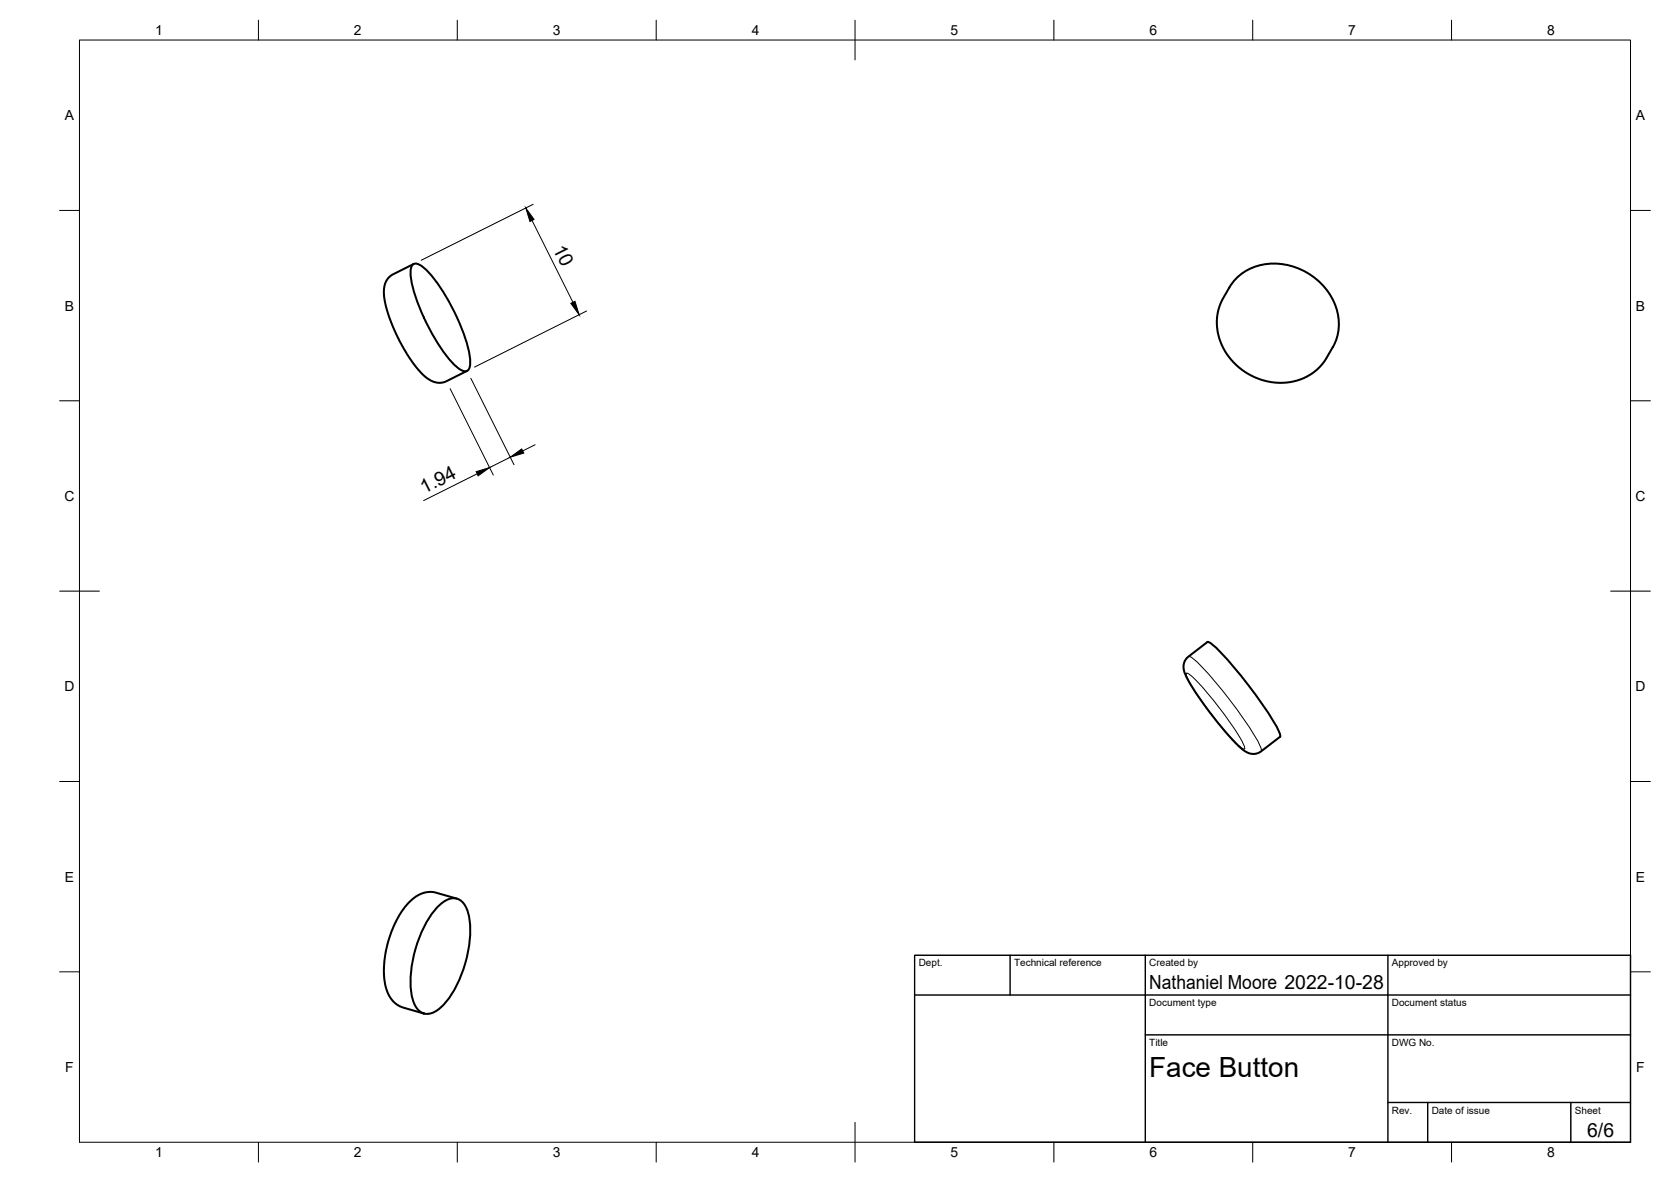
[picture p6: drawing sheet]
<svg xmlns="http://www.w3.org/2000/svg" width="420mm" height="297mm" viewBox="0 0 420 297" stroke-linecap="round" stroke-linejoin="round" font-family="sans-serif">
<!-- layer: Visible -->
<path d="M103.7 66.7a1.45 1.45 0 0 1 2-.1 27.1 27.1 0 0 1 7.5 9.8 38.3 38.3 0 0 1 5 14.5 1.99 1.99 0 0 1-1.2 2.4 7.8 7.8 0 0 1-4.4-3.4 49.4 49.4 0 0 1-9.3-20.2 4.5 4.5 0 0 1 .4-3zM104 66.3l-5.8 3-1.1 1.4-.5 1.3-.1 2 .6 3.1 .8 2.6 2.1 5.1 2.4 4.3 1.9 2.8 2.1 2.4 2.1 1.4 1.6 .5 1.6-.2 5.7-2.8M335.1 87.3l-2 3.4-1.7 2-1.9 1.4-2.6 1.3-2.6 .6-3.1 .2-3.2-.5-2.7-1-2.2-1.2-2.2-1.7-2.1-2.4-1.6-2.8-1-3-.2-3.1 .5-3 .9-2.3a14.5 14.5 0 0 1 8-8.1 16.4 16.4 0 0 1 21.2 13.5 11.7 11.7 0 0 1-1.5 6.7M298.4 165.4l5.2-4.1a2.68 2.68 0 0 1 1.9 1.2 102.3 102.3 0 0 1 16.1 21.4l.3 1-.1 .3-5.1 3.9-1.2 .3h-1l-1.9-.9-2.5-2.4-3.7-4.2-3.8-5-3.1-4.6-1.3-2.4-.6-1.6v-1.4zM110.1 227.9a5.2 5.2 0 0 1 4.8-2.1 5.2 5.2 0 0 1 3 4.3 29.4 29.4 0 0 1-6.5 22.5 5.2 5.2 0 0 1-4.8 2.1 5.2 5.2 0 0 1-3-4.3 29.4 29.4 0 0 1 6.5-22.5zM114.9 225.8l-6.1-1.6-1.8 .1-2.1 .8-2.3 1.9-1.8 2.3-1.8 3.5-1.4 3.7-.7 3.5-.4 4.3 .3 3.1 .9 2.5 1.2 1.8 1.2 1 1.1 .5 5.4 1.5" fill="none" stroke="#000" stroke-width=".51"/>
<!-- layer: Visible Narrow -->
<path d="M298.3 169.2a2.61 2.61 0 0 1 1.9 1.2 80.3 80.3 0 0 1 12.7 17.1v.7a2.61 2.61 0 0 1-1.8-1.2 80.3 80.3 0 0 1-12.7-17.1zM298.8 165a2.68 2.68 0 0 1 1.9 1.1 102.3 102.3 0 0 1 16.2 21.4l.3 1.1-.1 .2" fill="none" stroke="#000" stroke-width=".25"/>
<!-- layer: BORDER -->
<g fill="none" stroke="#000" stroke-width=".25">
<path d="M20 10.1h390v276.9h-390zM65 5.1v5M115 5.1v5M165 5.1v5M215 5.1v10M265 5.1v5M315 5.1v5M365 5.1v5M15 52.9h5M410 52.9h5M15 100.7h5M410 100.7h5"/>
<path d="M15 148.6h10M405 148.6h10M15 196.4h5M410 196.4h5M15 244.2h5M410 244.2h5M65 287v5M115 287v5M165 287v5M215 282.1v9.9M265 287v5M315 287v5"/>
<path d="M365 287v5"/>
</g>
<!-- layer: TITLEBLOCK -->
<path d="M230 240.1h180v46.9h-180zM230 250h180M254 240.1v9.9M288 240.1v46.9M349 240.1v46.9M288 260.1h122M349 277.1h61M359 277.1v9.9M395 277.1v9.9" fill="none" stroke="#000" stroke-width=".36"/>
<!-- layer: FD_Dimensions -->
<path d="M133.8 55.4l10.3 20.6M134.1 51.3l-28.2 14.1M147.5 78.2l-28.2 14.1M113.2 97.7l10.8 21.7M118.4 95.1l10.8 21.7M120 119.1l-13.5 6.7M128.3 114.9l-5.2 2.6M134.6 111.8l-3.2 1.5" fill="none" stroke="#000" stroke-width=".25"/>
<path d="M132.2 52.3l2.1 2.8-1.1 .6zM143.5 76.2l1.1-.5 1 3.4zM119.7 118.5l3.4-1-2.9 2.1zM128.3 114.9l2.9-2.1 .5 1.1z" fill="#000" stroke="#000" stroke-width=".25"/>
<text font-size="7" x="289" y="270.6">Face Button</text>
<g font-size="4.9">
<text x="138.9" y="62.5" transform="rotate(63 138.9 62.5)">10</text>
<text x="106.6" y="124.1" transform="rotate(-27 106.6 124.1)">1.94</text>
<text x="289" y="248.5">Nathaniel Moore 2022-10-28</text>
<text x="399.1" y="285.7">6/6</text>
</g>
<g font-size="3.5">
<text x="39" y="8.8">1</text>
<text x="89" y="8.8">2</text>
<text x="139" y="8.8">3</text>
<text x="189" y="8.8">4</text>
<text x="239" y="8.8">5</text>
<text x="289" y="8.8">6</text>
<text x="339" y="8.8">7</text>
<text x="389" y="8.8">8</text>
<text x="16.3" y="30.2">A</text>
<text x="411.3" y="30.2">A</text>
<text x="16.3" y="78">B</text>
<text x="411.3" y="78">B</text>
<text x="16.2" y="125.9">C</text>
<text x="411.2" y="125.9">C</text>
<text x="16.2" y="173.7">D</text>
<text x="411.2" y="173.7">D</text>
<text x="16.3" y="221.6">E</text>
<text x="411.3" y="221.6">E</text>
<text x="16.4" y="269.4">F</text>
<text x="411.4" y="269.4">F</text>
<text x="39" y="290.8">1</text>
<text x="89" y="290.8">2</text>
<text x="139" y="290.8">3</text>
<text x="189" y="290.8">4</text>
<text x="239" y="290.8">5</text>
<text x="289" y="290.8">6</text>
<text x="339" y="290.8">7</text>
<text x="389" y="290.8">8</text>
</g>
<g font-size="2.5">
<text x="231" y="242.9">Dept.</text>
<text x="255" y="242.9">Technical reference</text>
<text x="289" y="242.9">Created by</text>
<text x="350" y="242.9">Approved by</text>
<text x="289" y="252.8">Document type</text>
<text x="350" y="252.8">Document status</text>
<text x="289" y="262.9">Title</text>
<text x="350" y="262.9">DWG No.</text>
<text x="350" y="279.9">Rev.</text>
<text x="360" y="279.9">Date of issue</text>
<text x="396" y="279.9">Sheet</text>
</g>
</svg>
